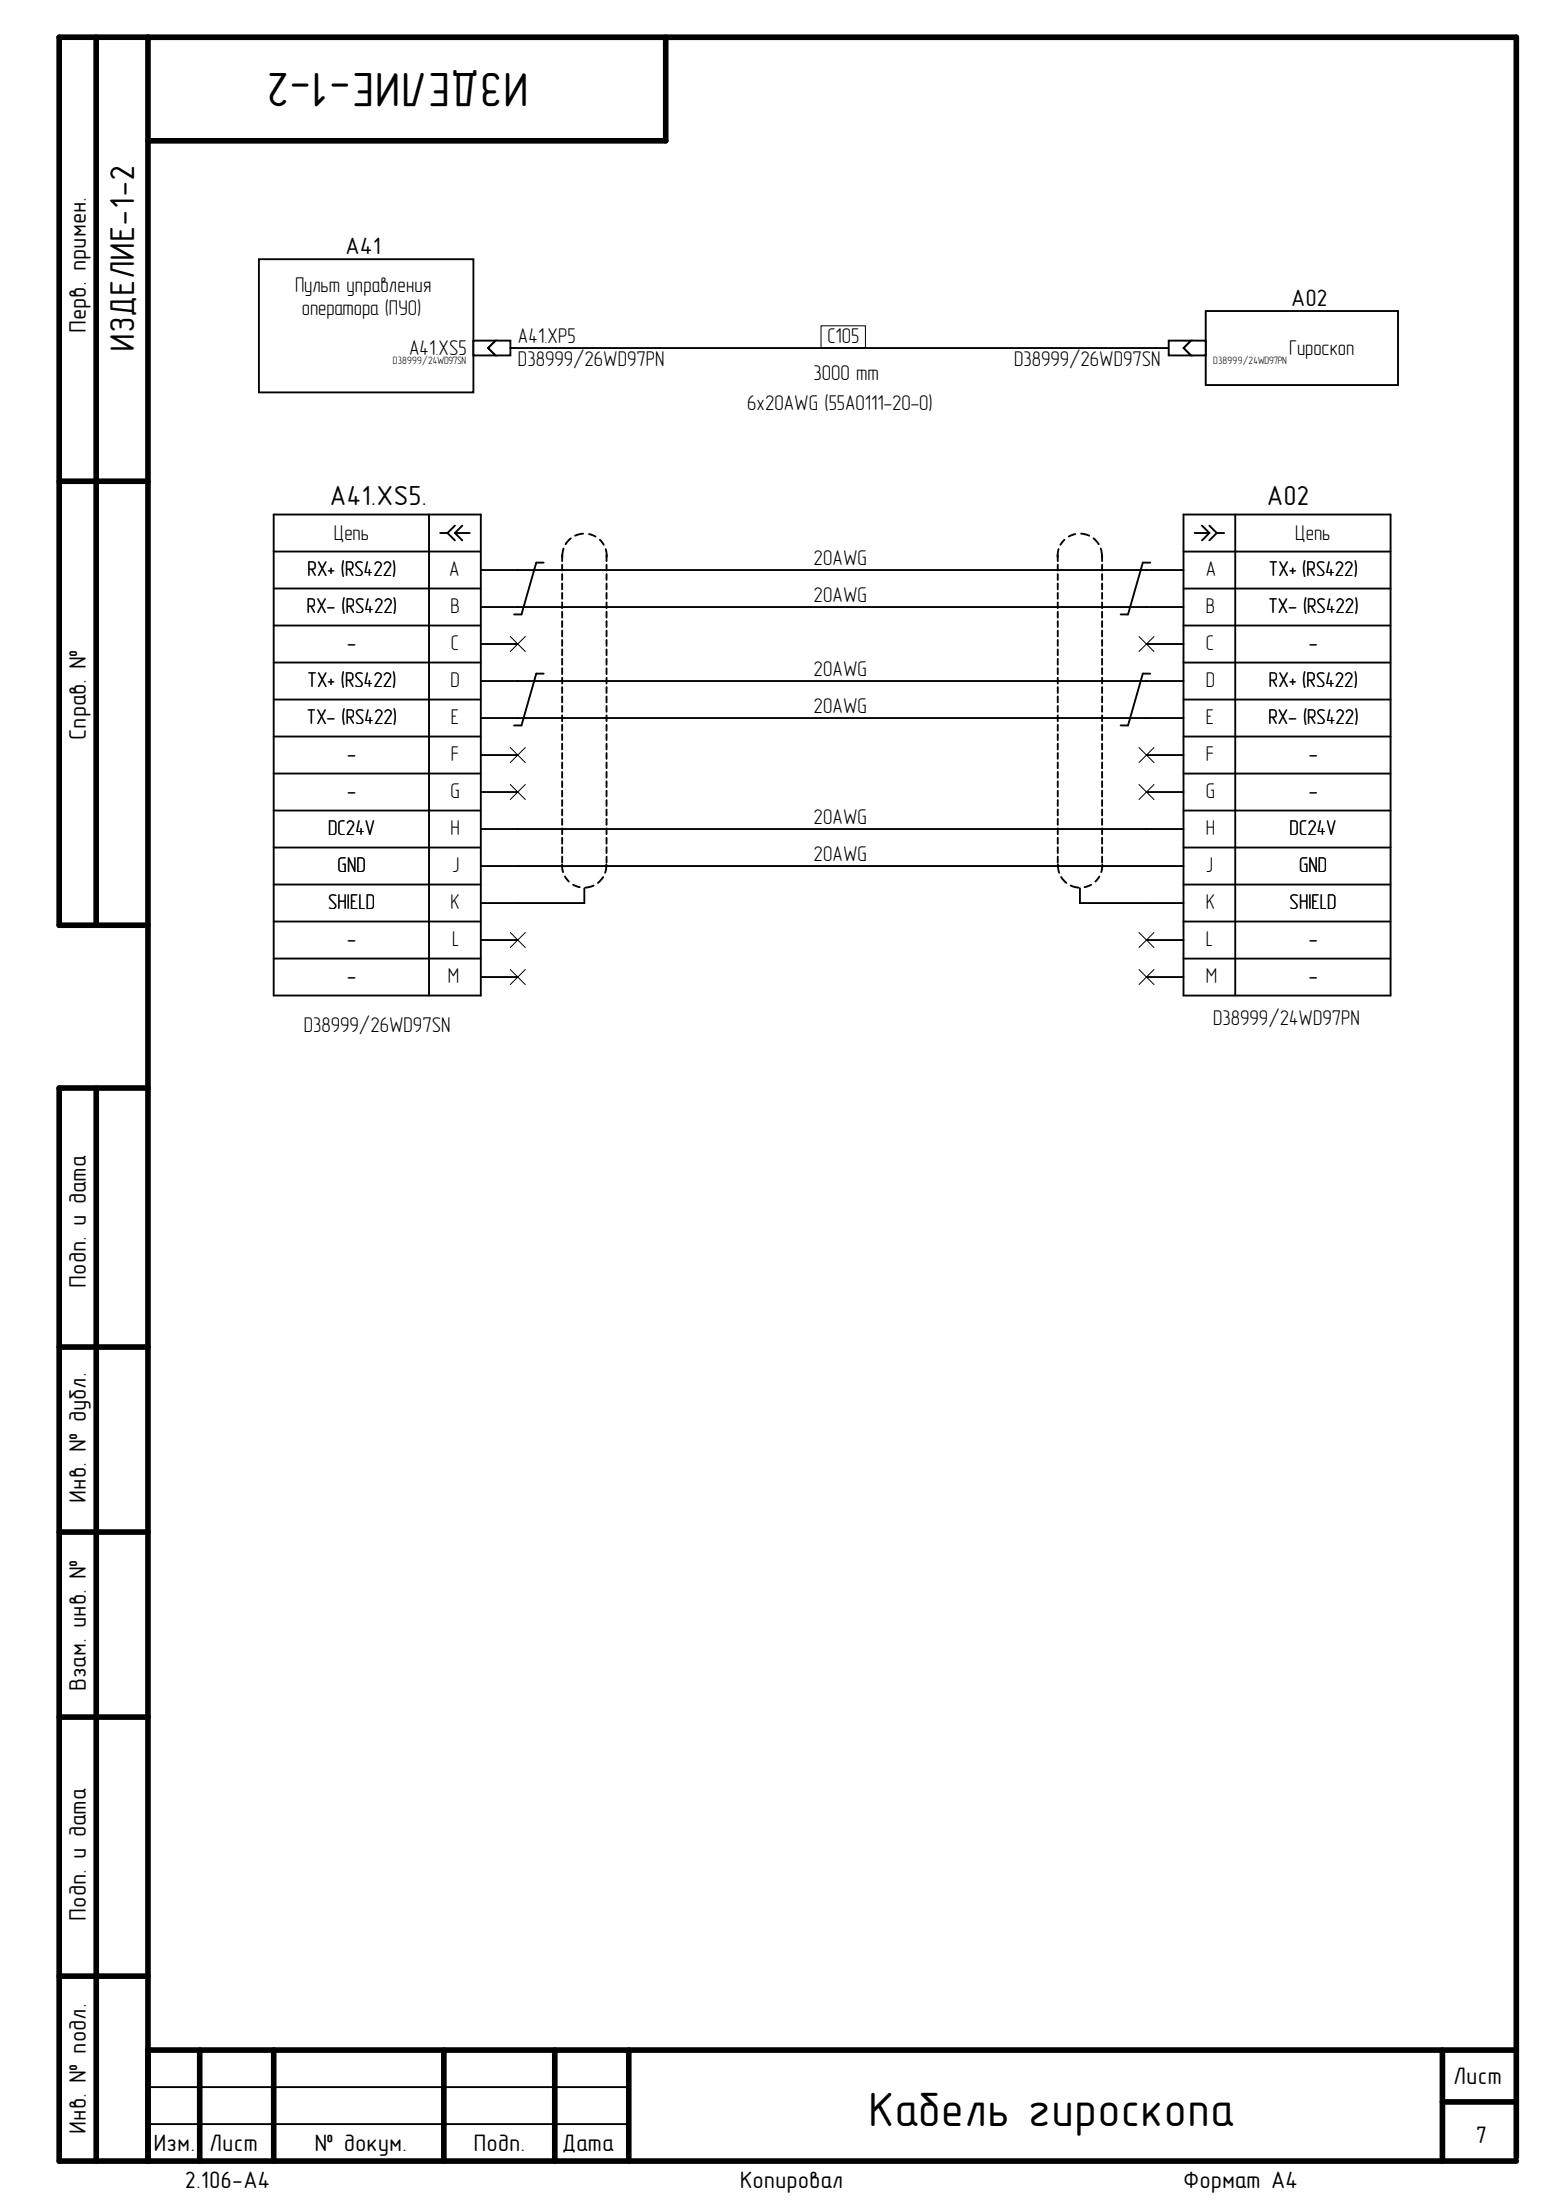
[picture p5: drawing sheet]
<svg xmlns="http://www.w3.org/2000/svg" width="210mm" height="297mm" viewBox="0 0 210 297" stroke-linecap="round" stroke-linejoin="round" font-family="sans-serif">
<g fill="none" stroke="#000" stroke-width=".76">
<path d="M13 5v119.9M20 5v286.8M89.9 5v14h-69.9M8 65h12M20 124.9h-12v-119.9h196.7v286.3M13 146.9v144.9M20 146.9h-12v144.9h196.7M8 181.9h12M8 206.9h12M8 231.8h12M8 266.8h12M20 276.8h184.7"/>
<path d="M27 276.8v15M36.9 276.8v15M59.9 276.8v15M74.9 276.8v15M84.9 276.8v15M194.7 276.8v15M194.7 283.8h10"/>
</g>
<path d="M35 35h28.9v18h-28.9zM20 286.8h64.9M20 281.8h64.9" fill="none" stroke="#000" stroke-width=".25"/>
<path d="M110.8 44h6v3h-6z" fill="none" stroke="#000" stroke-width=".13"/>
<path d="M63.9 46h3l-1 1 1 1h-3z" fill-rule="evenodd" fill="#fff"/>
<path d="M63.9 46h3l-1 1 1 1h-3z" fill="none" stroke="#000" stroke-width=".25"/>
<path d="M66.9 46h2v2h-2l-1-1z" fill-rule="evenodd" fill="#fff"/>
<g fill="none" stroke="#000" stroke-width=".25">
<path d="M66.9 46h2v2h-2l-1-1zM36.9 69.5h28v64.9h-28zM36.9 74.5h28M36.9 79.5h28M57.9 69.5v64.9M59.4 72h1M60.4 72l1 1M61.4 72l1 1M61.4 72h2M61.4 71l-1 1M62.4 71l-1 1M64.9 77h5"/>
<path d="M154.8 77h5M159.8 69.5h27.9v64.9h-27.9zM159.8 74.5h27.9M159.8 79.5h27.9M161.2 72h2M162.2 71l1 1M163.2 72l-1 1M163.2 71l1 1M164.2 72h1M164.2 72l-1 1M166.7 69.5v64.9M36.9 84.5h28"/>
<path d="M36.9 89.5h28M36.9 94.5h28M36.9 99.4h28M64.9 82h5M64.9 87h5M64.9 92h5M64.9 96.9h5M154.8 82h5M154.8 87h5M154.8 92h5M154.8 96.9h5M159.8 84.5h27.9"/>
<path d="M159.8 89.5h27.9M159.8 94.5h27.9M159.8 99.4h27.9M36.9 119.4h28M36.9 104.4h28M36.9 109.4h28M36.9 114.4h28M64.9 101.9h5M64.9 106.9h5M64.9 111.9h5M64.9 116.9h5M154.8 101.9h5"/>
<path d="M154.8 106.9h5M154.8 111.9h5M154.8 116.9h5M159.8 119.4h27.9M159.8 104.4h27.9M159.8 109.4h27.9M159.8 114.4h27.9M36.9 124.4h28M36.9 129.4h28M64.9 121.9h5M64.9 126.9h5M64.9 131.9h5"/>
<path d="M154.8 121.9h5M154.8 126.9h5M154.8 131.9h5M159.8 124.4h27.9M159.8 129.4h27.9"/>
</g>
<path d="M162.8 42h25.9v10h-25.9z" fill-rule="evenodd" fill="#fff"/>
<path d="M162.8 42h25.9v10h-25.9z" fill="none" stroke="#000" stroke-width=".25"/>
<path d="M160.8 46h2v2h-2l-1-1z" fill-rule="evenodd" fill="#fff"/>
<path d="M160.8 46h2v2h-2l-1-1z" fill="none" stroke="#000" stroke-width=".25"/>
<path d="M157.8 46h3l-1 1 1 1h-3z" fill-rule="evenodd" fill="#fff"/>
<g fill="none" stroke="#000" stroke-width=".25">
<path d="M68.9 47h88.9M157.8 46h3l-1 1 1 1h-3zM69.9 77h84.9M73.4 76h-1l-2 7h-1M75.9 75v.8M75.9 76.2v.8M75.9 77.5v.8M75.9 78.8v.8M76.1 74.1l-.2 1.1M77.1 72.7l-.8 .8M78.7 72.1l-1.1 .2M79.5 72.1l.9 .3"/>
<path d="M81 72.9l.5 .7M81.8 74.1l.1 1.1M81.9 75v.8M81.9 76.2v.8M81.9 77.5v.8M81.9 78.8v.8M142.8 75v.8M142.8 76.2v.8M142.8 77.5v.8M142.8 78.8v.8M142.9 74.1l-.1 1.1M143.7 72.9l-.5 .7"/>
<path d="M145.1 72.1l-.8 .3M145.9 72.1l1.1 .2M147.6 72.7l.7 .8M148.6 74.1l.1 1.1M148.8 75v.8M148.8 76.2v.8M148.8 77.5v.8M148.8 78.8v.8M155.3 76h-1l-2 7h-1M69.9 92h84.9M69.9 82h84.9M69.9 96.9h84.9"/>
<path d="M73.4 91h-1l-2 6.9h-1M75.9 80.1v.7M75.9 81.3v.8M75.9 82.6v.8M75.9 83.9v.8M75.9 85.1v.8M75.9 86.4v.8M75.9 87.7v.8M75.9 89v.8M75.9 90.2v.8M75.9 91.5v.8M75.9 92.8v.8"/>
<path d="M75.9 94v.8M75.9 95.3v.8M75.9 96.6v.8M75.9 97.9v.8M75.9 99.1v.8M81.9 80.1v.7M81.9 81.3v.8M81.9 82.6v.8M81.9 83.9v.8M81.9 85.1v.8M81.9 86.4v.8M81.9 87.7v.8"/>
<path d="M81.9 89v.8M81.9 90.2v.8M81.9 91.5v.8M81.9 92.8v.8M81.9 94v.8M81.9 95.3v.8M81.9 96.6v.8M81.9 97.9v.8M81.9 99.1v.8M142.8 80.1v.7M142.8 81.3v.8M142.8 82.6v.8"/>
<path d="M142.8 83.9v.8M142.8 85.1v.8M142.8 86.4v.8M142.8 87.7v.8M142.8 89v.8M142.8 90.2v.8M142.8 91.5v.8M142.8 92.8v.8M142.8 94v.8M142.8 95.3v.8M142.8 96.6v.8M142.8 97.9v.8"/>
<path d="M142.8 99.1v.8M148.8 80.1v.7M148.8 81.3v.8M148.8 82.6v.8M148.8 83.9v.8M148.8 85.1v.8M148.8 86.4v.8M148.8 87.7v.8M148.8 89v.8M148.8 90.2v.8M148.8 91.5v.8M148.8 92.8v.8"/>
<path d="M148.8 94v.8M148.8 95.3v.8M148.8 96.6v.8M148.8 97.9v.8M148.8 99.1v.8M155.3 91h-1l-2 6.9h-1M69.9 116.9h84.9M69.9 111.9h84.9M75.9 116.7l.1 1.1M75.9 100.4v.8M75.9 101.7v.8M75.9 102.9v.8"/>
<path d="M75.9 104.2v.8M75.9 105.5v.8M75.9 106.8v.8M75.9 108v.8M75.9 109.3v.8M75.9 110.6v.8M75.9 111.8v.8M75.9 113.1v.8M75.9 114.4v.8M75.9 115.7v.8M76.3 118.3l.5 .7M77.4 119.5l.9 .3"/>
<path d="M78.9 119.9v2h-9M80.1 119.6l-1.1 .2M81.4 118.4l-.7 .8M81.8 116.7l-.1 1.1M81.9 100.4v.8M81.9 101.7v.8M81.9 102.9v.8M81.9 104.2v.8M81.9 105.5v.8M81.9 106.8v.8M81.9 108v.8M81.9 109.3v.8"/>
<path d="M81.9 110.6v.8M81.9 111.8v.8M81.9 113.1v.8M81.9 114.4v.8M81.9 115.7v.8M142.8 100.4v.8M142.8 101.7v.8M142.8 102.9v.8M142.8 104.2v.8M142.8 105.5v.8M142.8 106.8v.8M142.8 108v.8"/>
<path d="M142.8 109.3v.8M142.8 110.6v.8M142.8 111.8v.8M142.8 113.1v.8M142.8 114.4v.8M142.8 115.7v.8M142.8 116.7l.2 1.1M143.2 118.4l.7 .8M144.5 119.6l1.1 .2M145.8 119.9v2h9M147.3 119.5l-.9 .3M148.4 118.3l-.5 .7"/>
<path d="M148.8 100.4v.8M148.8 101.7v.8M148.8 102.9v.8M148.8 104.2v.8M148.8 105.5v.8M148.8 106.8v.8M148.8 108v.8M148.8 109.3v.8M148.8 110.6v.8M148.8 111.8v.8M148.8 113.1v.8M148.8 114.4v.8"/>
<path d="M148.8 115.7v.8M148.8 116.7l-.1 1.1"/>
</g>
<g fill="none" stroke="#000" stroke-width=".13">
<path d="M68.9 85.9l2 2.1M70.9 85.9l-2 2.1M153.7 85.9l2.1 2.1M155.8 85.9l-2.1 2.1M68.9 100.9l2 2.1M68.9 105.9l2 2.1M70.9 100.9l-2 2.1M70.9 105.9l-2 2.1M153.7 105.9l2.1 2.1M153.7 100.9l2.1 2.1M155.8 105.9l-2.1 2.1M155.8 100.9l-2.1 2.1"/>
<path d="M68.9 125.9l2 2M68.9 130.9l2 2M70.9 125.9l-2 2M70.9 130.9l-2 2M153.7 125.9l2.1 2M153.7 130.9l2.1 2M155.8 125.9l-2.1 2M155.8 130.9l-2.1 2"/>
</g>
<g font-size="6.5">
<text x="71.4" y="9.8" transform="rotate(-180 71.4 9.8)">ИЗДЕЛИЕ-1-2</text>
<text x="117.2" y="287">Кабель гироскопа</text>
</g>
<text font-size="4.7" x="18.1" y="47.5" transform="rotate(-90 18.1 47.5)">ИЗДЕЛИЕ-1-2</text>
<g font-size="3.7">
<text x="44.5" y="68.2">A41.XS5.</text>
<text x="171" y="68.2">A02</text>
</g>
<g font-size="3.2">
<text x="46.6" y="34.3">A41</text>
<text x="174.3" y="41.3">A02</text>
<text x="11.6" y="45" transform="rotate(-90 11.6 45)">Перв. примен.</text>
<text x="11.6" y="99.9" transform="rotate(-90 11.6 99.9)">Справ. №</text>
<text x="11.6" y="173.9" transform="rotate(-90 11.6 173.9)">Подп. и дата</text>
<text x="11.6" y="202.9" transform="rotate(-90 11.6 202.9)">Инв. № дубл.</text>
<text x="11.6" y="228.4" transform="rotate(-90 11.6 228.4)">Взам. инв. №</text>
<text x="11.6" y="259.3" transform="rotate(-90 11.6 259.3)">Подп. и дата</text>
<text x="196.2" y="281.4">Лист</text>
<text x="11.6" y="288.1" transform="rotate(-90 11.6 288.1)">Инв. № подл.</text>
<text x="20.7" y="290.4">Изм.</text>
<text x="28.2" y="290.4">Лист</text>
<text x="42.4" y="290.4">№ докум.</text>
<text x="63.9" y="290.4">Подп.</text>
<text x="75.8" y="290.4">Дата</text>
<text x="199.2" y="289.4">7</text>
<text x="24.9" y="295.4">2.106-A4</text>
<text x="99.9" y="295.4">Копировал</text>
<text x="159.7" y="295.4">Формат А4</text>
</g>
<g font-size="2.9">
<text x="39.8" y="39.4">Пульт управления</text>
<text x="40.8" y="42.5">оператора (ПУО)</text>
<text x="55.2" y="47.9">A41.XS5</text>
<text x="69.9" y="46.4">A41.XP5</text>
<text x="111.7" y="46.4">С105</text>
<text x="174" y="47.9">Гироскоп</text>
<text x="69.9" y="49.4">D38999/26WD97PN</text>
<text x="109.8" y="51.4">3000 mm</text>
<text x="136.9" y="49.4">D38999/26WD97SN</text>
<text x="100.9" y="55.3">6x20AWG (55A0111-20-0)</text>
<text x="41.5" y="77.8">RX+ (RS422)</text>
<text x="45.1" y="72.8">Цепь</text>
<text x="60.6" y="77.8">A</text>
<text x="109.8" y="76.3">20AWG</text>
<text x="162.8" y="77.8">A</text>
<text x="171.3" y="77.8">TX+ (RS422)</text>
<text x="174.8" y="72.8">Цепь</text>
<text x="41.4" y="82.8">RX- (RS422)</text>
<text x="60.8" y="82.8">B</text>
<text x="109.8" y="81.3">20AWG</text>
<text x="162.8" y="82.8">B</text>
<text x="171.2" y="82.8">TX- (RS422)</text>
<text x="46.9" y="87.8">-</text>
<text x="60.9" y="87.8">C</text>
<text x="162.8" y="87.8">C</text>
<text x="176.7" y="87.8">-</text>
<text x="41.5" y="92.8">TX+ (RS422)</text>
<text x="60.8" y="92.8">D</text>
<text x="109.8" y="91.3">20AWG</text>
<text x="162.8" y="92.8">D</text>
<text x="171.3" y="92.8">RX+ (RS422)</text>
<text x="41.4" y="97.8">TX- (RS422)</text>
<text x="60.9" y="97.8">E</text>
<text x="109.8" y="96.3">20AWG</text>
<text x="162.8" y="97.8">E</text>
<text x="171.2" y="97.8">RX- (RS422)</text>
<text x="46.9" y="102.8">-</text>
<text x="46.9" y="107.8">-</text>
<text x="60.8" y="107.8">G</text>
<text x="60.9" y="102.8">F</text>
<text x="162.8" y="102.8">F</text>
<text x="162.8" y="107.8">G</text>
<text x="176.7" y="102.8">-</text>
<text x="176.7" y="107.8">-</text>
<text x="44.3" y="112.8">DC24V</text>
<text x="60.8" y="112.8">H</text>
<text x="109.8" y="111.3">20AWG</text>
<text x="162.8" y="112.8">H</text>
<text x="174.1" y="112.8">DC24V</text>
<text x="45.6" y="117.8">GND</text>
<text x="61" y="117.8">J</text>
<text x="109.8" y="116.2">20AWG</text>
<text x="162.8" y="117.8">J</text>
<text x="175.4" y="117.8">GND</text>
<text x="44.3" y="122.8">SHIELD</text>
<text x="60.8" y="122.8">K</text>
<text x="162.8" y="122.8">K</text>
<text x="174.1" y="122.8">SHIELD</text>
<text x="46.9" y="127.8">-</text>
<text x="61" y="127.8">L</text>
<text x="162.8" y="127.8">L</text>
<text x="176.7" y="127.8">-</text>
<text x="46.9" y="132.7">-</text>
<text x="60.5" y="132.7">M</text>
<text x="162.8" y="132.7">M</text>
<text x="176.7" y="132.7">-</text>
<text x="41" y="139.3">D38999/26WD97SN</text>
<text x="163.8" y="138.3">D38999/24WD97PN</text>
</g>
<g font-size="1.4">
<text x="53" y="49.2">D38999/24WD97SN</text>
<text x="163.8" y="49.2">D38999/24WD97PN</text>
</g>
</svg>
